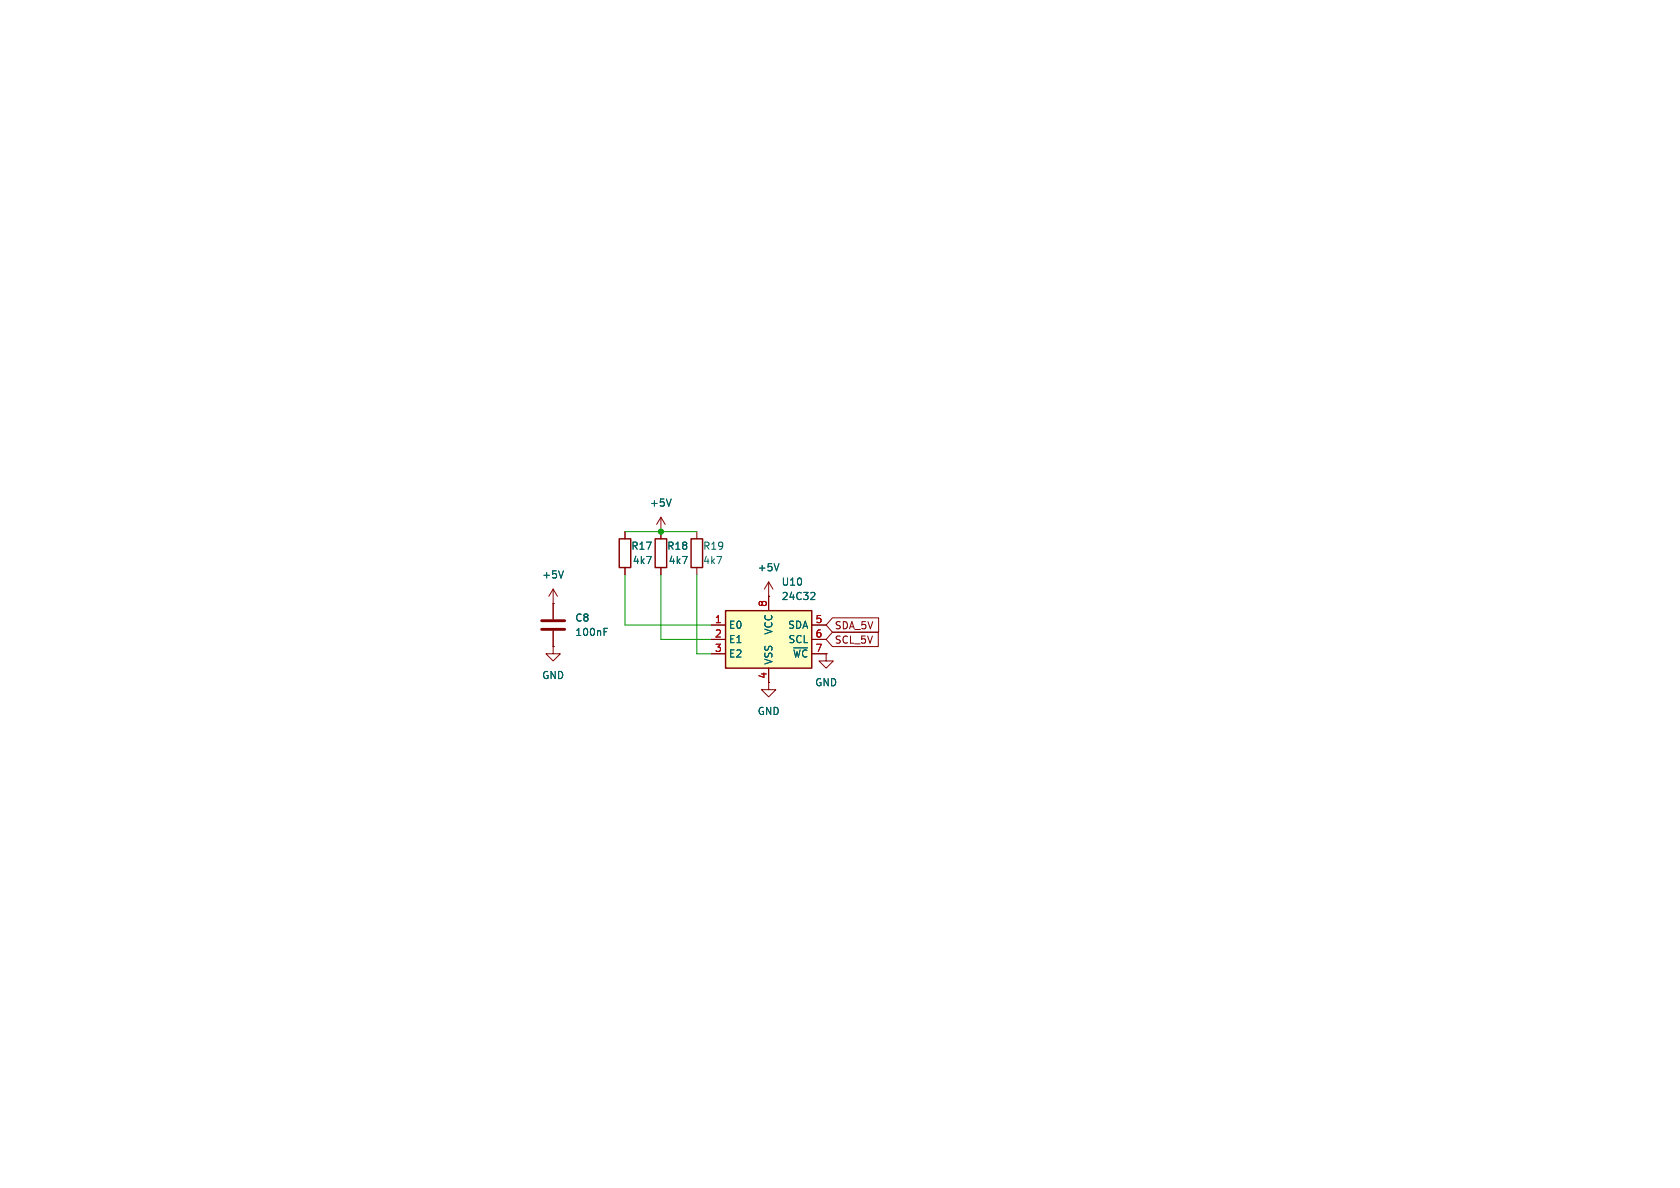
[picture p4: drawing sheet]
<svg xmlns="http://www.w3.org/2000/svg" width="297mm" height="210mm" viewBox="0 0 297 210" stroke-linecap="round" stroke-linejoin="round" font-family="sans-serif">
<path d="M128.3 108h15.2v10.1h-15.2z" fill="#ffffc2"/>
<path d="M109.5 95.3h2v5h-2zM115.8 95.3h2.1v5h-2.1zM122.2 95.3h2v5h-2zM128.3 108h15.2v10.1h-15.2z" fill="none" stroke="#840000" stroke-width=".25"/>
<g fill="none" stroke="#840000" stroke-width=".18">
<path d="M110.5 94v1.3M116.8 94h.1M116.8 91.4l-.7 1.3M116.8 91.4v3.9M116.8 91.4l.8 1.3M123.2 94v1.3M97.8 106.7h.1M97.8 114.3v1.3h1.3l-1.3 1.2-1.3-1.2h1.3M97.8 114.3h.1M97.8 104.1l-.8 1.3M97.8 104.1v5.4M97.8 111.5v2.8"/>
<path d="M97.8 104.1l.8 1.3M110.5 100.3v1.3M116.8 100.3v1.3M123.2 100.3v1.3M125.7 110.5h2.6M125.7 113h2.6M125.7 115.6h2.6M135.9 118.1v3.8h1.3l-1.3 1.3-1.3-1.3h1.3M135.9 105.4h.1M135.9 102.9v5.1M135.9 102.9l-.8 1.2M135.9 102.9l.8 1.2"/>
<path d="M143.5 110.5h2.5M143.5 113h2.5M143.5 115.6h2.5M146 115.6v1.2h1.3l-1.3 1.3-1.2-1.3h1.2M146 115.6h.1M147.2 111.8h8.1v2.5h-8.1l-1.2-1.3zM147.2 109.2h8.1v2.6h-8.1l-1.2-1.3z"/>
</g>
<path d="M118.7 88.2l-.5 1.3M137.7 99.6l-.4 1.3M99.6 100.9l-.4 1.3M106.8 111.7h.4M106.8 111.1h.6M143.8 104.7l.3 .3-.1 .3-.7 .7h.8" fill="none" stroke="#006464" stroke-width=".18"/>
<path d="M95.8 109.7h4M95.8 111.3h4" fill="none" stroke="#840000" stroke-width=".51"/>
<path d="M110.5 94h12.7M110.5 101.6v8.9h15.2M116.8 101.6v11.4h8.9M123.2 101.6v14h2.5" fill="none" stroke="#009600" stroke-width=".18"/>
<circle cx="116.8" cy="94" r=".46" fill="#009600" stroke="#009600" stroke-width=".18"/>
<g font-size="1.8" fill="#006464">
<text x="114.8" y="89.8">+5V</text>
<text x="111.5" y="97.4">R17</text>
<text x="111.8" y="99.9">4k7</text>
<text x="117.9" y="97.4">R18</text>
<text x="118.1" y="99.9">4k7</text>
<text x="124.2" y="99.9">4k7</text>
<text x="124.2" y="97.4">R19</text>
<text x="133.9" y="101.2">+5V</text>
<text x="95.8" y="102.5">+5V</text>
<text x="138.1" y="103.7">U10</text>
<text x="138.1" y="106.3">24C32</text>
<text x="101.6" y="110.1">C8</text>
<text x="101.6" y="112.6">100nF</text>
<text x="128.8" y="111.4">E0</text>
<text x="128.8" y="113.9">E1</text>
<text x="136.8" y="112.3" transform="rotate(-90 136.8 112.3)">VCC</text>
<text x="139.2" y="111.4">SDA</text>
<text x="139.3" y="113.9">SCL</text>
<text x="128.8" y="116.4">E2</text>
<text x="136.8" y="117.6" transform="rotate(-90 136.8 117.6)">VSS</text>
<text x="140.1" y="116.4">~{WC}</text>
<text x="95.8" y="120.2">GND</text>
<text x="144" y="121.5">GND</text>
<text x="133.9" y="126.6">GND</text>
</g>
<g font-size="1.8" fill="#a90000">
<text x="135.6" y="107.4" transform="rotate(-90 135.6 107.4)">8</text>
<text x="126.3" y="110.2">1</text>
<text x="126.3" y="112.8">2</text>
<text x="144.1" y="110.2">5</text>
<text x="144.1" y="112.8">6</text>
<text x="126.3" y="115.3">3</text>
<text x="144.1" y="115.3">7</text>
</g>
<g font-size="1.8" fill="#840000">
<text x="147.5" y="114">SCL_5V</text>
<text x="147.5" y="111.4">SDA_5V</text>
<text x="135.6" y="120.1" transform="rotate(-90 135.6 120.1)">4</text>
</g>
</svg>
